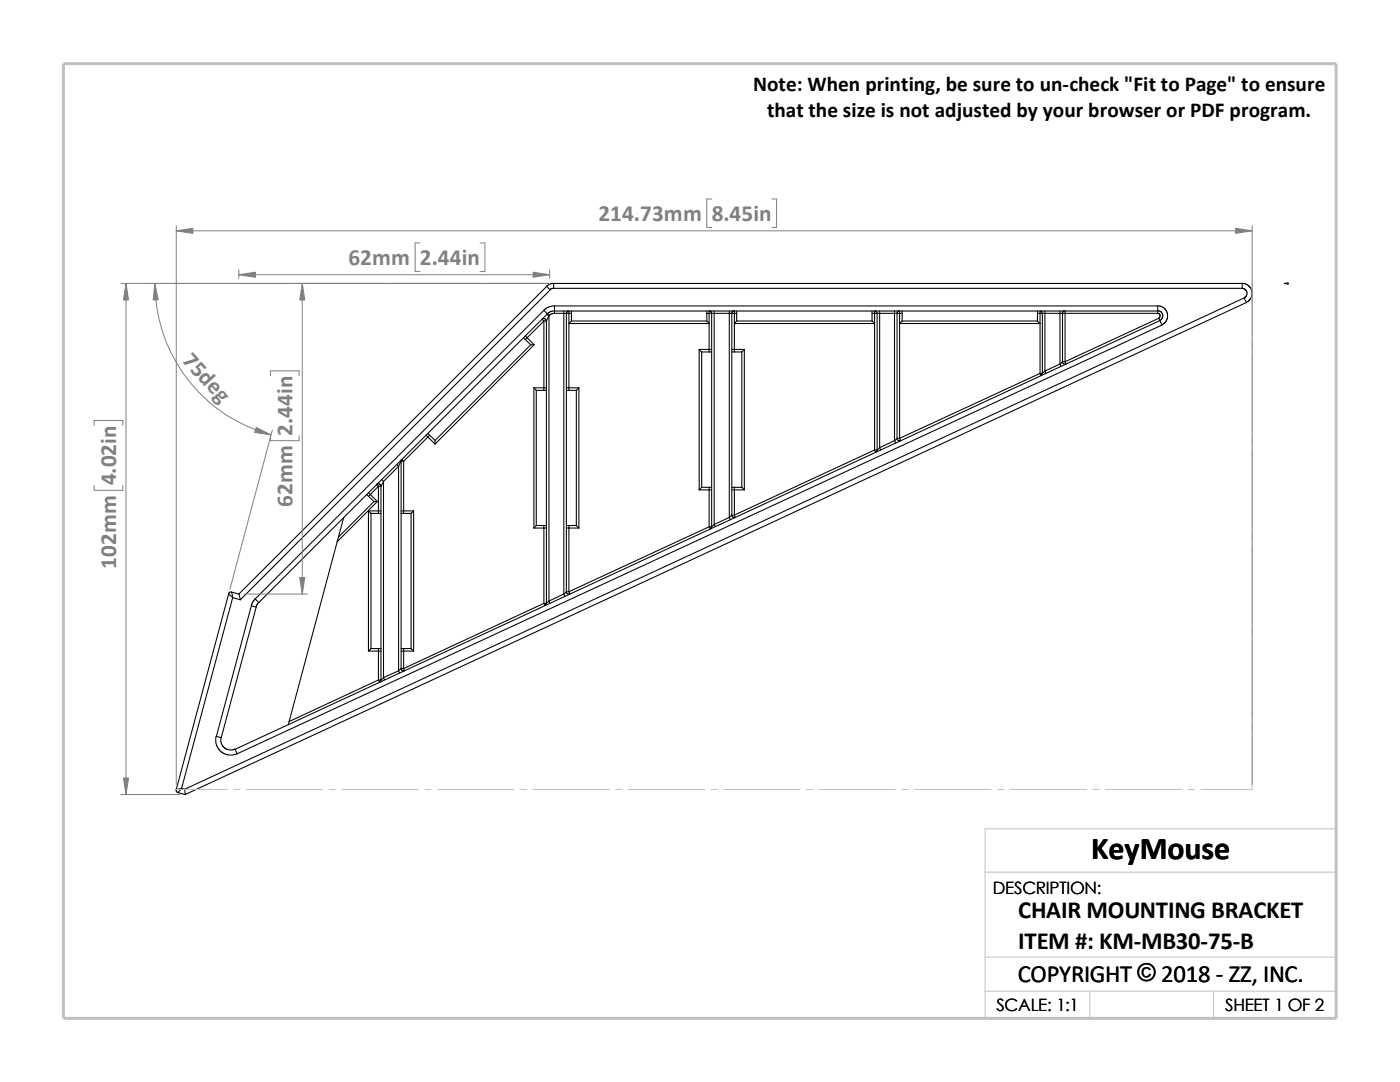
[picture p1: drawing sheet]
<svg xmlns="http://www.w3.org/2000/svg" width="279mm" height="216mm" viewBox="0 0 279 216" stroke-linecap="round" stroke-linejoin="round" font-family="sans-serif">
<g fill="none" stroke="#c0c0c0" stroke-width=".2">
<path d="M47.7 56.6h10M59 56.6h1.2M61.5 56.6h15.3M78 56.6h1.3M80.6 56.6h15.2M97.1 56.6h1.2M99.6 56.6h10.1M249.9 56.6v10.4M249.9 68.3v1.3M249.9 70.8v15.3M249.9 87.3v1.3M249.9 89.9v15.2"/>
<path d="M249.9 106.4v1.3M249.9 108.9v15.3M249.9 125.4v1.3M249.9 128v15.2M35.2 157.5h10.2M46.7 157.5h1.2M49.2 157.5h15.2M65.7 157.5h1.3M68.2 157.5h15.3M84.8 157.5h1.2M87.3 157.5h15.2M103.8 157.5h1.3"/>
<path d="M106.3 157.5h15.3M122.9 157.5h1.2M125.4 157.5h15.2M141.9 157.5h1.3M144.4 157.5h15.3M161 157.5h1.2M163.5 157.5h15.2M180 157.5h1.3M182.5 157.5h15.3M199.1 157.5h1.2M201.6 157.5h15.2M218.1 157.5h1.3"/>
<path d="M220.6 157.5h15.3M237.2 157.5h1.2M249.9 147v10.5h-10.2M249.9 144.5v1.3M196.6 174h70.1M196.6 197.8h70.1M196.6 191h70.1M217.5 197.8v5.4M242.2 197.8v5.4M26.8 203.2h239.9v-37.8h-70.1v37.8"/>
</g>
<path d="M12.7 12.7h254v190.5h-254z" fill="none" stroke="#c0c0c0" stroke-width=".59"/>
<g fill="none" stroke="#000" stroke-width=".21">
<path d="M109.1 57.2l.7 .6-61.8 61.9M109.1 57.1l-61.4 61.4M110.5 56.6h-.7l-.7 .6M110.5 56.6h137.4M110.5 57.5h137.4M110.5 56.6v.9M110.5 57.5l-.4 .1-.3 .2M247.9 57.5l.6 .2 .4 .7-.2 .7-.4 .3M247.9 56.6v.9M247.9 56.6h.7l.6 .4 .4 .4 .3 .7v.8l-.3 .7-.9 .7M248.3 59.4l.5 1-211.8 98.1M248.3 59.4l-211.4 98.1"/>
<path d="M104.5 67.4l.3 .3M104.8 67.1l.4 .3M104.8 67.7l1.1 1.1M105.2 67.4l1.4 1.4M105.2 67.4l-.4 .3M105.9 68.8h.7M105.9 68.8l-19.1 19.1M106.6 77.4h1.9M106.6 77.4v28M106.6 77.4l.4 .5M106.6 68.8l-19.8 19.8M107 77.9h1.5"/>
<path d="M107 77.9v27M108.5 61.9l.8 .7M108.5 64.1h.6M108.5 77.4h.6M108.5 77.4v.5M108.5 61.9l-57.6 57.6M108.5 64.1l-3.3 3.3M108.5 64.1v13.3M108.5 77.9h.6M108.5 64.1l-.2-.3a.21 .21 0 0 1 .1-.3 .21 .21 0 0 1 .3 .1l.3 .2v.3M109.1 64.1v56.3M109.2 62.7l.4 .3"/>
<path d="M109.3 62.6l.3 .4M109.3 62.6l-57.7 57.6M109.6 63v56.9M109.6 63l-.5 1.1M109.6 63h.1M110.7 61l-1.2 .3-1 .6M110.7 61h120.4M110.7 62.1h120.4M110.7 62.5h1.8M110.7 61v1.1M110.7 62.1h-.8l-.6 .5M110.7 62.1v.4"/>
<path d="M110.7 62.5l-.6 .1-.5 .4M112.5 62.1v.4M112.5 62.5h.5M112.5 62.5v56M113 77.9h.5M113 62.5v55.6M113 62.5h.5M113 77.4h.5M113.1 62.5l.1-.3a.23 .23 0 0 1 .3-.1 .23 .23 0 0 1 0 .3v.1M113.5 77.4v.5M113.5 62.5h.5M113.5 62.5v14.9"/>
<path d="M113.5 77.9h1.5M113.5 77.4h2M114 64.1l-.5 .5h28l-.4-.5M114 62.1v.4M114 64.1h27.1M114 62.5v1.6M115 77.9v27M115.5 77.4l-.5 .5M115.5 77.4v28M139.5 69.7h2M139.5 69.7v28M139.5 69.7l.5 .5"/>
<path d="M140 70.2h1.5M140 70.2v27M141.1 62.1v.4M141.1 62.5v1.6M141.1 62.5h.4M141.5 62l.4 .1 .1 .4M141.5 70.2h.5M141.5 62.5h.5M141.5 69.7h.5M141.5 62.1v.4M141.5 69.7v.5M141.5 62.5v7.2"/>
<path d="M142 62.5h.5M142 62.5v42.6M142.5 62.5h3M142.5 62.5v42.1M142.5 62.1v.4M145.5 62.5h.5M145.5 62.1v.4M145.5 62.5v40.8M146 62.5h.6M146 69.7h.6M146 62.5v40.3M146.1 70.2h.5"/>
<path d="M146.6 62.5v7.2M146.6 70.2h1.4M146.6 69.7h1.9M146.6 62l-.4 .1-.2 .4M146.6 69.7v.5M146.6 62.1v.4M146.6 62.5h.4M147 64.1h27M147 62.5v1.6M147 64.1l-.4 .5h27.9l-.5-.5M147 62.1v.4M148 70.2v27"/>
<path d="M148.5 69.7v28M148.5 69.7l-.5 .5M174 62.5v1.6M174 62.1v.4M174 62.5h.5M174.5 62l.4 .1 .1 .4M174.5 62.5v27.3M174.5 62.1v.4M174.5 62.5h.5M175 62.5h.6M175 62.5v27.3M175.6 62.5h2.9"/>
<path d="M175.6 62.5v26.8M175.6 62.1v.4M178.5 62.1v.4M178.5 62.5h.5M178.5 62.5v25.4M179 62.5v25M179 62.5h.5M179.5 62.1v.4M179.5 62.5h.5M179.5 62.5v25M179.5 62l-.3 .1-.2 .4M180 62.1v.4"/>
<path d="M180 64.1l-.5 .5h28.1l-.5-.5M180 64.1h27.1M180 62.5v1.6M207.1 62.5h.5M207.1 62.1v.4M207.1 62.5v1.6M207.6 74.5l.1 .4 .3-.4M207.6 74.5l-28.1 13M207.6 62.5v12M207.6 62.5v-.1a.22 .22 0 0 1 0-.3 .22 .22 0 0 1 .3 .2l.1 .2M207.6 74.5h.4M207.6 62.5h.4"/>
<path d="M208 62.5v12M208 62.5h.5M208.5 62.5h3M208.5 62.5v11.5M208.5 74l-.5 .5M208.5 62.1v.4M208.5 74l.2 .5M211.5 72.6l.3 .5M211.5 72.6l-3 1.4M211.5 62.5v10.1M211.5 62.5h.5M211.5 62.1v.4"/>
<path d="M212 72.2l.2 .4h.6l-.2-.4M212 62.5v9.7M212 72.2l-.5 .4M212 72.2h.6M212 62.5h.6M212.6 62.5h18.5M212.6 62.5v9.7M212.6 62l-.4 .1-.2 .4M212.6 62.1v.4M231.1 61v1.1M231.1 61l.6 .1 .7 .4 .3 .4 .3 .7v.8l-.3 .7-.8 .7M231.1 62.5l.3 .2 .2 .3-.4 .5"/>
<path d="M231.1 62.1v.4M231.1 62l.6 .2 .3 .5v.6l-.5 .7M231.5 64l-184.6 85.5 .4 .9M231.5 64l.4 .9-184.6 85.5M231.5 64l-.2-.5-18.7 8.7M73.2 98.7l.3 .3M73.5 98.3l.4 .4M73.5 99l1.1 1.1M73.9 98.7l-.4 .3M73.9 98.7l1.4 1.4M75.5 97l-.1-.1a.23 .23 0 0 1 0-.4 .23 .23 0 0 1 .3 .1l.2 .2 .1 .2M75.5 97h.5"/>
<path d="M75.5 97v4.9M75.5 97l-1.6 1.7M76 97v38.7M76.2 95.7l.3 .4M76.5 96.1l-.5 .9M76.5 96.1v39.1M79.2 92.7l.3 .3M79.5 93l-3 3.1M79.5 93v40.9M80 92a.21 .21 0 0 1 .1-.3 .21 .21 0 0 1 .3 .2l.2 .1M80.1 92v41.4M80.1 92h.5"/>
<path d="M80.1 92l-.6 1M80.6 92v9.9M85 86.8l.4 .4M85.4 87.2l-4.8 4.8M85.4 87.2l1.4 1.4M85.4 86.5l.3 .3M85.7 86.8l1.1 1.1M85.7 86.8l-.3 .4M86.8 87.9v.7M139.5 97.7h2M140 97.2h1.5M140 97.2l-.5 .5"/>
<path d="M141.5 97.7h.5M141.5 97.2h.5M141.5 97.2v.5M141.5 97.7v7.4M146 97.2h.6M146.1 97.7h.5M146.6 97.7v5.1M146.6 97.2h1.4M146.6 97.7h1.9M146.6 97.2v.5M148 97.2l.5 .5M174.5 89.8l.3 .5 .2-.5"/>
<path d="M174.5 89.8l-27.9 13M174.5 89.8h.5M175.6 89.3l-.6 .5M175.6 89.3l.2 .5M178.5 87.9l-2.9 1.4M178.5 87.9l.2 .5M179 87.5l.2 .3 .5 .1-.2-.4M179 87.5l-.5 .4M179 87.5h.5M45.6 118.5l-10.4 39M45.6 118.5l.8 .8M46.2 118.2h-.4l-.2 .3"/>
<path d="M46.2 118.2l1.5 .3M46.2 118.2l.2 1.1M46.4 119.3l1.6 .4M46.4 119.3l-10.2 38M47.7 118.5l.3 1.2M50.9 119.5l.7 .7M50.9 119.5l-.4 .6-.3 .8M68.6 103.3l-11.1 41.3M73.5 101.9l.5 .5M73.5 101.9h2M73.5 101.9v28M74 102.4h1.5"/>
<path d="M74 102.4v27M74.6 100.1l-7 7M74.6 100.1h.7M75.3 100.1l-8 8M75.5 102.4h.5M75.5 101.9v.5M75.5 101.9h.5M80.1 101.9h.5M80.1 102.4h.5M80.6 102.4h1.4M80.6 101.9h1.9M80.6 101.9v.5"/>
<path d="M82 102.4v27M82.5 101.9l-.5 .5M82.5 101.9v28M106.6 105.4h1.9M107 104.9h1.5M107 104.9l-.4 .5M108.5 104.9v.5M108.5 104.9h.6M108.5 105.4v15M108.5 105.4h.6M109.6 119.9l-.5 .5M109.6 119.9l.2 .5"/>
<path d="M112.5 118.5l.2 .5M112.5 118.5l-2.9 1.4M113 118.1l.2 .3 .5 .1-.2-.4M113 118.1l-.5 .4M113 105.4h.5M113 118.1h.5M113 104.9h.5M113.5 104.9v.5M113.5 105.4v12.7M113.5 104.9h1.5M113.5 105.4h2M115 104.9l.5 .5"/>
<path d="M141.5 105.1h.5M141.5 105.1l-28 13M141.5 105.1l.2 .4 .3-.4M142.5 104.6l-.5 .5M142.5 104.6l.2 .5M145.5 103.3l.3 .4M145.5 103.3l-3 1.3M146 102.8l.2 .4 .6 .1-.2-.5M146 102.8l-.5 .5M146 102.8h.6M50.2 120.9l.9 .2-6.9 26.1M50.2 120.9l-7 26 1 .3"/>
<path d="M51.6 120.2l-.5 .9M73.5 129.9h2M74 129.4h1.5M74 129.4l-.5 .5M75.5 129.9h.5M75.5 135.7h.5M75.5 135.7l.2 .4M75.5 129.4v.5M75.5 129.4h.5M75.5 135.7l-17.8 8.3M75.5 129.9v5.8M76 135.7l-.3 .4"/>
<path d="M76.5 135.2l-.5 .5M76.5 135.2l.3 .5M79.5 133.9l.3 .4M79.5 133.9l-3 1.3M80.1 133.4l.2 .4 .4 .1M80.1 133.4h.5M80.1 129.4h.5M80.1 133.4l-.6 .5M80.1 129.9h.5M80.6 129.9v3.5M80.6 129.4h1.4M80.6 129.9h1.9"/>
<path d="M80.6 133.4l.1 .4M80.6 129.4v.5M82 129.4l.5 .5M108.5 120.4l.3 .5M108.5 120.4h.6M108.5 120.4l-27.9 13M109.1 120.4l-.4 .4M35.2 157.5v.4l.3 .3M35.5 158.2l1.5 .3M36.2 157.3l-1 .2M36.2 157.3l-.7 .9M36.2 157.3l.7 .2"/>
<path d="M36.9 157.5l.1 1M43.1 146.9v1.2l.1 .7 1 1.2 .7 .5 .7 .2h.8l.9-.3M44.2 147.2v1.1l.6 .9 1 .4 1.1-.1"/>
</g>
<path d="M256.3 56.6l.3-.1v.1z" fill="#00f" stroke="#00f" stroke-width=".2"/>
<path d="M256.3 56.6h.8M256.8 56.4l.3 .3M257 56.6h.1M257 56.4v.3M257.1 56.4l-.3 .3" fill="none" stroke="#00f" stroke-width=".2"/>
<g fill="none" stroke="#808080" stroke-width=".2">
<path d="M142 39.7h-.9v5.7h.9M154.1 39.7h.9v5.7h-.9M24.1 56.6h85.4M25.1 56.6v101.9M30.9 56.6a31.3 31.3 0 0 0 23.2 30.2M35.2 45v111.5M35.2 46.1h214.7M47.7 53.8v1.7M47.7 54.8h62M60.3 56.6v61.9M83.8 48.5h-1v5.7h1M95.8 48.5h1v5.7h-1"/>
<path d="M109.7 53.8v1.7M249.9 45v111.5M54 75v-1h5.7v1M18.8 84.9v-1h5.7v1M18.8 96.9v.9h5.7v-.9M54 87v.9h5.7v-.9M54.4 85.8l-8.5 31.8M48.7 118.5h12.6M24.1 158.5h11.8"/>
</g>
<g fill="#808080" stroke="#808080" stroke-width=".2">
<path d="M35.2 46.1l3.3-.5v1z"/>
<path d="M246.6 45.6l3.3 .5-3.3 .5z"/>
<path d="M106.4 54.3l3.3 .5-3.3 .5z"/>
<path d="M47.7 54.8l3.3-.5v1z"/>
<path d="M51.1 85.3l3 1.5-3.3-.5z"/>
<path d="M30.9 56.6l.7 3.2-1 .1z"/>
<path d="M60.3 56.6l.5 3.3h-1z"/>
<path d="M59.8 115.2h1l-.5 3.3z"/>
<path d="M25.1 56.6l.6 3.3h-1.1z"/>
<path d="M24.6 155.2h1.1l-.6 3.3z"/>
</g>
<text font-size="6.4" x="217.8" y="171.4">KeyMouse</text>
<g font-size="4.9">
<text x="203.2" y="183.2">CHAIR MOUNTING BRACKET</text>
<text x="203.2" y="189.3">ITEM #: KM-MB30-75-B</text>
<text x="203.1" y="195.9">COPYRIGHT © 2018 - ZZ, INC.</text>
<text x="227" y="195.8">©</text>
</g>
<g font-size="4.6" fill="#808080">
<text x="119.4" y="44.2">214.73mm</text>
<text x="142" y="44.2">8.45in</text>
<text x="69.6" y="53">62mm</text>
<text x="83.8" y="53">2.44in</text>
<text x="36.2" y="71.9" transform="rotate(48 36.2 71.9)">75deg</text>
<text x="58.4" y="87" transform="rotate(-90 58.4 87)">2.44in</text>
<text x="23.2" y="96.9" transform="rotate(-90 23.2 96.9)">4.02in</text>
<text x="58.4" y="101.2" transform="rotate(-90 58.4 101.2)">62mm</text>
<text x="23.2" y="113.5" transform="rotate(-90 23.2 113.5)">102mm</text>
</g>
<g font-size="4.2">
<text x="150.3" y="18.1">Note: When printing, be sure to un-check &quot;Fit to Page&quot; to ensure</text>
<text x="153.1" y="23.3">that the size is not adjusted by your browser or PDF program.</text>
</g>
<g font-size="3.4">
<text x="198.2" y="178.5">DESCRIPTION:</text>
<text x="198.8" y="201.7">SCALE: 1:1</text>
<text x="244.5" y="201.7">SHEET 1 OF 2</text>
</g>
</svg>
